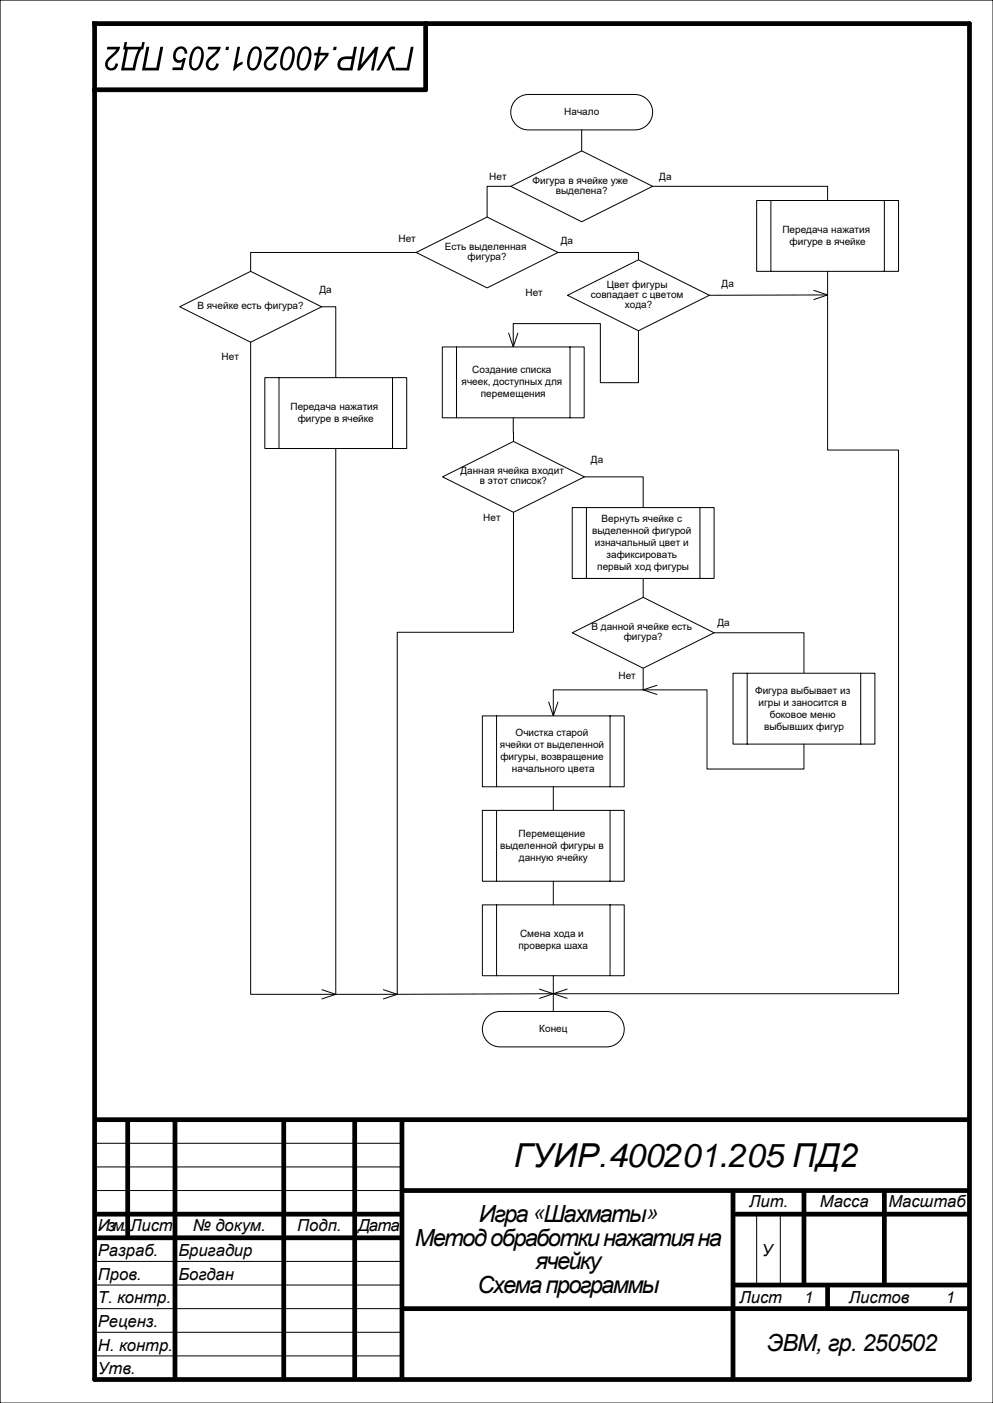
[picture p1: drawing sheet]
<svg xmlns="http://www.w3.org/2000/svg" width="210mm" height="297mm" viewBox="0 0 210 297" stroke-linecap="round" stroke-linejoin="round" font-family="sans-serif">
<path d="M0 0h210v297h-210z" fill="none" stroke="#000" stroke-width=".25"/>
<path d="M20 5h185v287h-185zM90 5v14h-70" fill="none" stroke="#000" stroke-width="1"/>
<g fill="none" stroke="#000" stroke-width="1" stroke-linecap="butt">
<path d="M20 237h185M27 237v25M37 237v55M60 237v55M75 237v55M85 237v55M20 257h65M85 252h120M155 252v40M155 257h50M170 252v20M187 252v20"/>
<path d="M20 262h65M85 277h120M155 272h50M175 272v5"/>
</g>
<path d="M20 242h65M20 247h65M20 252h65M160 257v15M165 257v15M20 267h65M20 272h65M20 277h65M20 282h65M20 287h65" fill="none" stroke="#000" stroke-width=".21"/>
<g fill="#000">
<path d="M47.8 9.9h.6l-.1 .7h-.6zM44 9.9h2.7a4.7 4.7 0 0 1-2.1 2.7 .97 .97 0 0 0-.5 1.1 .97 .97 0 0 0 .9 .7l.5-.4 .2-.6 .6 .1a1.4 1.4 0 0 1-2 1.3 1.4 1.4 0 0 1-.3-2.3l1.9-2h-2zM41 10.2a1.21 1.21 0 0 1 1.4-.3 1.21 1.21 0 0 1 .7 1.2 3.7 3.7 0 0 1-1.6 3.8 1.31 1.31 0 0 1-1.5-1.6 4.7 4.7 0 0 1 1-3.1zM41.3 10.6a4.6 4.6 0 0 0-.6 3.6 .95 .95 0 0 0 1 0 .95 .95 0 0 0 .5-.9l.1-.3a3.2 3.2 0 0 0 0-2.5l-.4-.2zM37.2 10.3a1.36 1.36 0 0 1 1.6-.4 1.36 1.36 0 0 1 .8 1.4l-.6 .1a.87 .87 0 0 0-.7-1.1 .87 .87 0 0 0-1 .8 .98 .98 0 0 0-.1 1.1 .98 .98 0 0 0 1.1 .5l.5-.5 .5 .1-.7 2.5h-2.2l.1-.5h1.7l.4-1.3a1.24 1.24 0 0 1-1.6 .1 1.24 1.24 0 0 1-.4-1.5l.2-.8zM31 9.9h.6l-.9 4.4h2.4l.8-4.4h.6l-.9 5h-3.6zM26.3 8.9h.6l-.2 1h3.2l.2-1h.5l-.3 1.6h-.4l-.6 1.3-.7 3.1h-3l.8-4.4h-.4zM27 10.5l-.7 3.8h1.8l.5-2.4 .7-1.4zM22.7 9.9h2.7a4.7 4.7 0 0 1-2.1 2.7 .97 .97 0 0 0-.5 1.1 .97 .97 0 0 0 .9 .7l.5-.4 .2-.6 .6 .1a1.4 1.4 0 0 1-2 1.3 1.4 1.4 0 0 1-.3-2.3l1.9-2h-2z"/>
<path d="M67.4 9.9h.5l-.2 1.3h1.8l-.1 .6-2.5 3.1h-.5l.6-3.2h-.6l.1-.5h.6zM67.6 11.7l-.4 2.1 1.7-2.1zM63.8 10.2a1.21 1.21 0 0 1 1.3-.3 1.21 1.21 0 0 1 .7 1.2 3.7 3.7 0 0 1-1.5 3.8 1.31 1.31 0 0 1-1.6-1.6 4.7 4.7 0 0 1 1.1-3.1zM64 10.6a4.6 4.6 0 0 0-.5 3.6 .95 .95 0 0 0 1 0 .95 .95 0 0 0 .5-.9l.1-.3a3.2 3.2 0 0 0-.1-2.5l-.4-.2zM60.3 10.2a1.21 1.21 0 0 1 1.3-.3 1.21 1.21 0 0 1 .7 1.2 3.7 3.7 0 0 1-1.5 3.8 1.31 1.31 0 0 1-1.6-1.6 4.7 4.7 0 0 1 1.1-3.1zM60.5 10.6a4.6 4.6 0 0 0-.6 3.6 .95 .95 0 0 0 1.1 0 .95 .95 0 0 0 .4-.9l.1-.3a3.2 3.2 0 0 0 0-2.5l-.4-.2zM56.3 9.9h2.6a4.7 4.7 0 0 1-2 2.7 .97 .97 0 0 0-.6 1.1 .97 .97 0 0 0 1 .7l.5-.4 .2-.6 .5 .1a1.4 1.4 0 0 1-2 1.3 1.4 1.4 0 0 1-.3-2.3l2-2h-2.1zM53.3 10.2a1.21 1.21 0 0 1 1.3-.3 1.21 1.21 0 0 1 .7 1.2 3.7 3.7 0 0 1-1.5 3.8 1.31 1.31 0 0 1-1.6-1.6 4.7 4.7 0 0 1 1.1-3.1zM53.5 10.6a4.6 4.6 0 0 0-.5 3.6 .95 .95 0 0 0 1 0 .95 .95 0 0 0 .5-.9l.1-.3a3.2 3.2 0 0 0-.1-2.5l-.4-.2zM50.2 9.9h.6l-.7 3.8 1.3-.7-.1 .6-1.1 .7-.6 .6h-.3z"/>
<path d="M86.9 9.9h.6l-1 5h-2.9l.1-.6h2.3zM82.4 10l.5-.2 .7 .1-.1 .6h-.7l-.5 .6 1.3 3.8h-.6l-1.1-3.2-1.7 3.2h-.6zM76.5 9.9h.6l-.8 3.8 3.1-3.8h.6l-1 5h-.5l.7-3.8-3.1 3.8h-.6zM71.9 12.4l.9-.4 1.7-.1 .4-2h.6l-1 5h-1.9a1.4 1.4 0 0 1-1.2-1 1.4 1.4 0 0 1 .5-1.5zM72.2 12.9a.83 .83 0 0 0-.2 1 .83 .83 0 0 0 .9 .5h1.1l.4-1.9-1.6 .1zM70.6 9.9h.6l-.1 .7h-.7z"/>
</g>
<path d="M109.1 21.1a3.7 3.7 0 0 1 2.6-1.1h22.5a3.8 3.8 0 0 1 3.8 3.7 3.8 3.8 0 0 1-3.8 3.8h-22.5a3.7 3.7 0 0 1-3.4-2.3 3.7 3.7 0 0 1 .8-4.1z" fill-rule="evenodd" fill="#fff"/>
<path d="M109.1 21.1a3.7 3.7 0 0 1 2.6-1.1h22.5a3.8 3.8 0 0 1 3.8 3.7 3.8 3.8 0 0 1-3.8 3.8h-22.5a3.7 3.7 0 0 1-3.4-2.3 3.7 3.7 0 0 1 .8-4.1z" fill="none" stroke="#000" stroke-width=".21"/>
<path d="M108 39.4l15-7.5 15 7.5-15 7.5z" fill-rule="evenodd" fill="#fff"/>
<path d="M108 39.4l15-7.5 15 7.5-15 7.5z" fill="none" stroke="#000" stroke-width=".21"/>
<path d="M160 42.4h30v15h-30z" fill-rule="evenodd" fill="#fff"/>
<path d="M108 39.4h-5v6.5M123 27.5v4.4M138 39.4h37v3M160 42.4h30v15h-30zM163 42.4v15M187 42.4v15" fill="none" stroke="#000" stroke-width=".21"/>
<path d="M88 53.4l15-7.5 15 7.5-15 7.5z" fill-rule="evenodd" fill="#fff"/>
<path d="M88 53.4l15-7.5 15 7.5-15 7.5zM88 53.4h-35v4M118 53.4h17v1.6" fill="none" stroke="#000" stroke-width=".21"/>
<path d="M120 62.5l15-7.5 15 7.5-15 7.5z" fill-rule="evenodd" fill="#fff"/>
<path d="M107.6 70.5l.9 2.9 1-2.9M120 62.5l15-7.5 15 7.5-15 7.5zM135 70v11h-8.1v-12.5h-18.4v4.9M172.1 61.5l2.9 .9-2.9 1M175 62.4l-25 .1" fill="none" stroke="#000" stroke-width=".21"/>
<path d="M93.5 73.4h30v15h-30z" fill-rule="evenodd" fill="#fff"/>
<path d="M93.5 73.4h30v15h-30zM96.5 73.4v15M120.5 73.4v15" fill="none" stroke="#000" stroke-width=".21"/>
<path d="M93.6 100.9l15-7.5 15 7.5-15 7.5z" fill-rule="evenodd" fill="#fff"/>
<path d="M108.5 88.4l.1 5M93.6 100.9l15-7.5 15 7.5-15 7.5zM108.6 108.4v25.4h-24.6v76.7M123.6 100.9h12.4v6.5" fill="none" stroke="#000" stroke-width=".21"/>
<path d="M121 107.4h30v15h-30z" fill-rule="evenodd" fill="#fff"/>
<path d="M121 107.4h30v15h-30zM124 107.4v15M148 107.4v15" fill="none" stroke="#000" stroke-width=".21"/>
<path d="M121 133.9l15-7.5 15 7.5-15 7.5z" fill-rule="evenodd" fill="#fff"/>
<path d="M121 133.9l15-7.5 15 7.5-15 7.5zM136 122.4v4M151 133.9h19v8.6M116 148.6l1 2.9 1-2.9M136 141.4v4.6h-19v5.5" fill="none" stroke="#000" stroke-width=".21"/>
<path d="M155 142.5h30v15h-30z" fill-rule="evenodd" fill="#fff"/>
<path d="M155 142.5h30v15h-30zM158 142.5v15M182 142.5v15" fill="none" stroke="#000" stroke-width=".21"/>
<path d="M102 151.5h30v15h-30z" fill-rule="evenodd" fill="#fff"/>
<path d="M102 151.5h30v15h-30zM105 151.5v15M129 151.5v15M136 146h13.5v16.8h20.5v-5.3M138.9 145l-2.9 1 2.9 1" fill="none" stroke="#000" stroke-width=".21"/>
<path d="M102 171.5h30v15h-30z" fill-rule="evenodd" fill="#fff"/>
<path d="M102 171.5h30v15h-30zM105 171.5v15M129 171.5v15" fill="none" stroke="#000" stroke-width=".21"/>
<path d="M102 191.5h30v15h-30z" fill-rule="evenodd" fill="#fff"/>
<path d="M102 191.5h30v15h-30zM105 191.5v15M129 191.5v15" fill="none" stroke="#000" stroke-width=".21"/>
<path d="M56 79.9h30v15h-30z" fill-rule="evenodd" fill="#fff"/>
<path d="M56 79.9h30v15h-30zM59 79.9v15M83 79.9v15" fill="none" stroke="#000" stroke-width=".21"/>
<path d="M38 64.9l15-7.5 15 7.5-15 7.5z" fill-rule="evenodd" fill="#fff"/>
<path d="M38 64.9l15-7.5 15 7.5-15 7.5zM53 72.4v138.1h18M68 64.9h3v15M117 166.5v5M117 186.5v5M68.1 209.5l2.9 1-2.9 .9" fill="none" stroke="#000" stroke-width=".21"/>
<path d="M103.1 215.2a3.7 3.7 0 0 1 2.6-1.1h22.5a3.8 3.8 0 0 1 3.8 3.7 3.8 3.8 0 0 1-3.8 3.8h-22.5a3.7 3.7 0 0 1-3.4-2.3 3.7 3.7 0 0 1 .8-4.1z" fill-rule="evenodd" fill="#fff"/>
<path d="M175 57.4v37.9h15v115l-119 .2v-115.6M81.1 209.5l2.9 1-2.9 .9M103.1 215.2a3.7 3.7 0 0 1 2.6-1.1h22.5a3.8 3.8 0 0 1 3.8 3.7 3.8 3.8 0 0 1-3.8 3.8h-22.5a3.7 3.7 0 0 1-3.4-2.3 3.7 3.7 0 0 1 .8-4.1zM114.1 209.4l2.9 .9-2.9 1M117 206.5v7.6M119.9 209.4l-2.9 .9 2.9 1" fill="none" stroke="#000" stroke-width=".21"/>
<text font-size="7" x="108.7" y="247">ГУИР.400201.205 ПД2</text>
<g font-size="5">
<text x="87.7" y="263.6">Метод обработки нажатия на</text>
<text x="101.2" y="258.6">Игра«Шахматы»</text>
<text x="113.2" y="268.6">ячейку</text>
<text x="101" y="273.6">Схема программы</text>
<text x="162.1" y="286">ЭВМ, гр. 250502</text>
</g>
<g font-size="3.5">
<text x="158.4" y="255.6">Лит.</text>
<text x="173.4" y="255.6">Масса</text>
<text x="187.9" y="255.6">Масштаб</text>
<text x="20.7" y="260.6">Изм.</text>
<text x="27.5" y="260.6">Лист</text>
<text x="40.8" y="260.6">№ докум.</text>
<text x="62.9" y="260.6">Подп.</text>
<text x="75.7" y="260.6">Дата</text>
<text x="20.7" y="265.9">Разраб.</text>
<text x="37.7" y="265.9">Бригадир</text>
<text x="161.1" y="265.9">У</text>
<text x="20.7" y="270.9">Пров.</text>
<text x="20.7" y="275.9">Т. контр.</text>
<text x="37.7" y="270.9">Богдан</text>
<text x="156.3" y="275.8">Лист</text>
<text x="169.9" y="275.8">1</text>
<text x="179.5" y="275.8">Листов</text>
<text x="199.9" y="275.8">1</text>
<text x="20.7" y="280.9">Реценз.</text>
<text x="20.7" y="285.9">Н. контр.</text>
<text x="20.7" y="290.9">Утв.</text>
</g>
<g font-size="2.1">
<text x="119.3" y="24.4">Начало</text>
<text x="103.5" y="38.1">Нет</text>
<text x="112.6" y="38.9">Фигура в ячейке уже</text>
<text x="117.5" y="41">выделена?</text>
<text x="139.4" y="38.1">Да</text>
<text x="84.3" y="51.2">Нет</text>
<text x="94.1" y="52.9">Есть выделенная</text>
<text x="118.6" y="51.6">Да</text>
<text x="165.4" y="49.3">Передача нажатия</text>
<text x="167" y="51.9">фигуре в ячейке</text>
<text x="98.9" y="55">фигура?</text>
<text x="41.8" y="65.5">В ячейке есть фигура?</text>
<text x="67.6" y="62.1">Да</text>
<text x="111.1" y="62.6">Нет</text>
<text x="124.9" y="63">совпадает с цветом</text>
<text x="128.3" y="60.9">Цвет фигуры</text>
<text x="132.1" y="65.2">хода?</text>
<text x="152.6" y="60.6">Да</text>
<text x="46.9" y="76.2">Нет</text>
<text x="97.6" y="81.6">ячеек, доступных для</text>
<text x="99.9" y="79">Создание списка</text>
<text x="61.4" y="86.8">Передача нажатия</text>
<text x="62.9" y="89.4">фигуре в ячейке</text>
<text x="101.7" y="84.1">перемещения</text>
<text x="97.3" y="100.4">Данная ячейка входит</text>
<text x="125" y="98.1">Да</text>
<text x="101.5" y="102.5">в этот список?</text>
<text x="102.2" y="110.2">Нет</text>
<text x="125.2" y="113">выделенной фигурой</text>
<text x="127.2" y="110.5">Вернуть ячейке с</text>
<text x="125.8" y="115.6">изначальный цвет и</text>
<text x="128.2" y="118.1">зафиксировать</text>
<text x="126.3" y="120.7">первый ход фигуры</text>
<text x="125.1" y="133.4">В данной ячейке есть</text>
<text x="131.9" y="135.5">фигура?</text>
<text x="151.7" y="132.6">Да</text>
<text x="130.8" y="143.7">Нет</text>
<text x="159.7" y="146.8">Фигура выбывает из</text>
<text x="160.4" y="149.4">игры и заносится в</text>
<text x="109" y="155.9">Очистка старой</text>
<text x="161.6" y="154.5">выбывших фигур</text>
<text x="162.8" y="151.9">боковое меню</text>
<text x="105.7" y="158.4">ячейки от выделенной</text>
<text x="105.8" y="161">фигуры, возвращение</text>
<text x="108.3" y="163.5">начального цвета</text>
<text x="105.8" y="179.7">выделенной фигуры в</text>
<text x="109.7" y="177.1">Перемещение</text>
<text x="109.7" y="182.2">данную ячейку</text>
<text x="109.6" y="201">проверка шаха</text>
<text x="110" y="198.4">Смена хода и</text>
<text x="114" y="218.5">Конец</text>
</g>
</svg>
